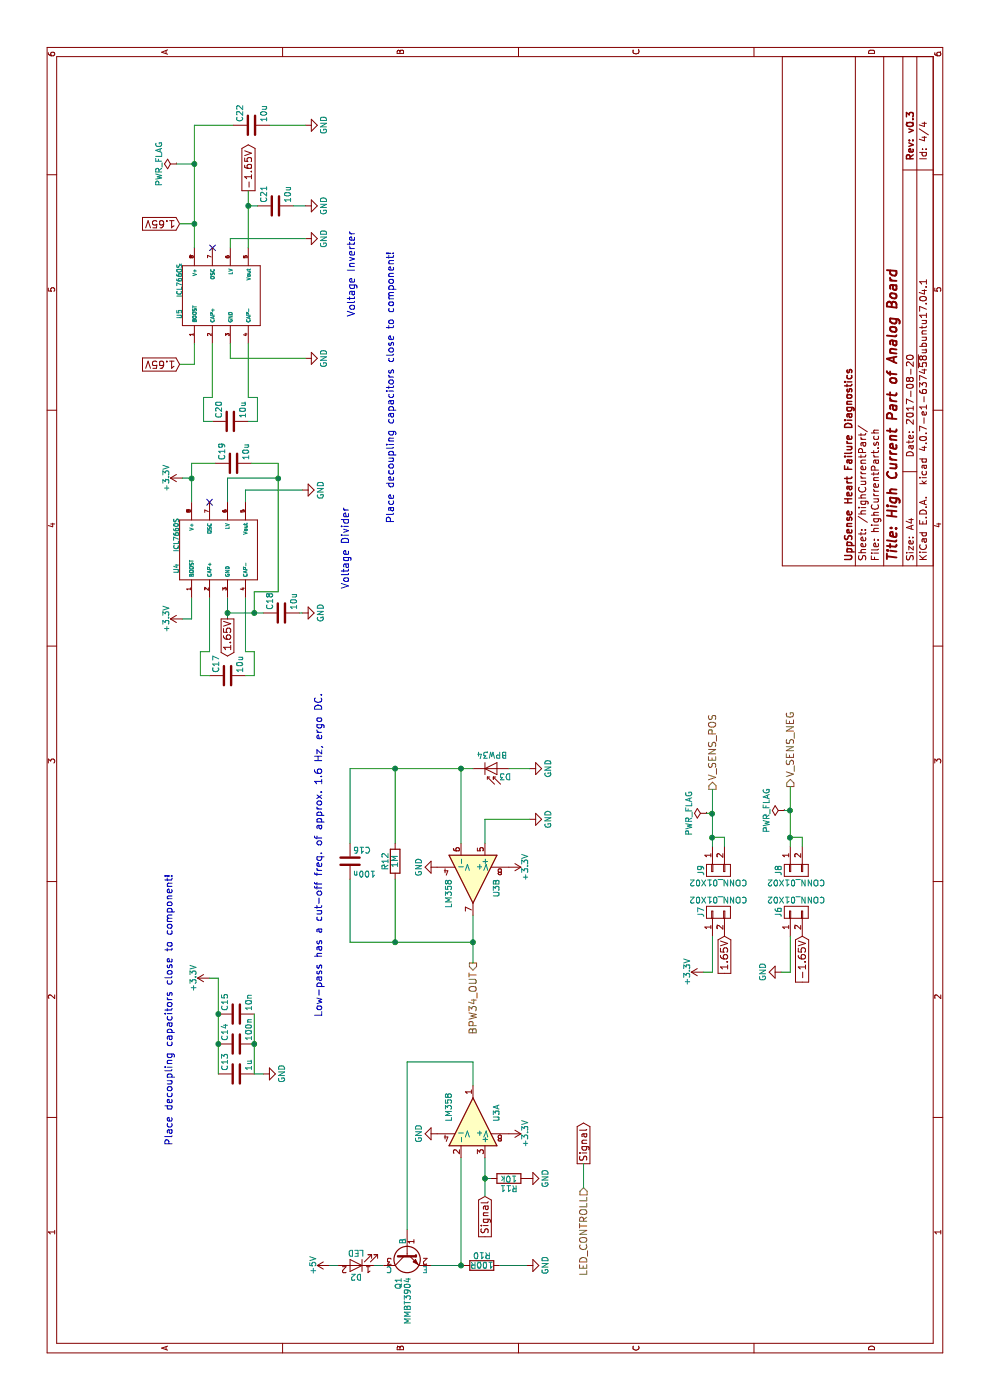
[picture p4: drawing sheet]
EESchema Schematic File Version 2
LIBS:power
LIBS:device
LIBS:transistors
LIBS:conn
LIBS:linear
LIBS:regul
LIBS:74xx
LIBS:cmos4000
LIBS:adc-dac
LIBS:memory
LIBS:xilinx
LIBS:microcontrollers
LIBS:dsp
LIBS:microchip
LIBS:analog_switches
LIBS:motorola
LIBS:texas
LIBS:intel
LIBS:audio
LIBS:interface
LIBS:digital-audio
LIBS:philips
LIBS:display
LIBS:cypress
LIBS:siliconi
LIBS:opto
LIBS:atmel
LIBS:contrib
LIBS:valves
LIBS:ad8616
LIBS:icl7660
LIBS:ada4530-1
LIBS:ada4522-2
LIBS:ltc6268
LIBS:analog_board_v0.33-cache
EELAYER 25 0
EELAYER END
$Descr A4 11693 8268
encoding utf-8
Sheet 4 4
Title "High Current Part of Analog Board"
Date "2017-08-20"
Rev "v0.3"
Comp "UppSense Heart Failure Diagnostics"
Comment1 ""
Comment2 ""
Comment3 ""
Comment4 ""
$EndDescr
$Comp
L R R12
U 1 1
P 4500 3300
F 0 "R12" V 4580 3300 50  0000 C CNN
F 1 "1M" V 4500 3300 50  0000 C CNN
F 2 "Resistors_SMD:R_0805" V 4430 3300 50  0001 C CNN
F 3 "" H 4500 3300 50  0000 C CNN
F 4 "1576507" V 4500 3300 60  0001 C CNN "Farnell"
	1    4500 3300
	0    1    -1   0   
$EndComp
$Comp
L D_Photo D3
U 1 1
P 5275 4150
F 0 "D3" H 5295 4220 50  0000 L CNN
F 1 "BPW34" H 5235 4040 50  0000 C CNN
F 2 "Photodiodes:BPW34FA" H 5225 4150 50  0001 C CNN
F 3 "http://www.farnell.com/datasheets/2046123.pdf" H 5225 4150 50  0001 C CNN
F 4 "1045425" H 5275 4150 60  0001 C CNN "Farnell"
	1    5275 4150
	0    -1   1    0   
$EndComp
$Comp
L LED D2
U 1 1
P 1125 2975
F 0 "D2" H 1125 3075 50  0000 C CNN
F 1 "LED" H 1125 2875 50  0000 C CNN
F 2 "LEDs:LED_D5.0mm" H 1125 2975 50  0001 C CNN
F 3 "" H 1125 2975 50  0000 C CNN
	1    1125 2975
	0    -1   -1   0   
$EndComp
$Comp
L R R10
U 1 1
P 1125 4025
F 0 "R10" V 1205 4025 50  0000 C CNN
F 1 "100R" V 1125 4025 50  0000 C CNN
F 2 "Resistors_SMD:R_0805" V 1055 4025 50  0001 C CNN
F 3 "" H 1125 4025 50  0000 C CNN
F 4 "9237364" V 1125 4025 60  0001 C CNN "Farnell"
	1    1125 4025
	1    0    0    -1  
$EndComp
$Comp
L +5V #PWR020
U 1 1
P 1125 2750
F 0 "#PWR020" H 1125 2600 50  0001 C CNN
F 1 "+5V" H 1125 2890 50  0000 C CNN
F 2 "" H 1125 2750 50  0000 C CNN
F 3 "" H 1125 2750 50  0000 C CNN
	1    1125 2750
	1    0    0    -1  
$EndComp
$Comp
L GND #PWR021
U 1 1
P 2225 3650
F 0 "#PWR021" H 2225 3400 50  0001 C CNN
F 1 "GND" H 2225 3500 50  0000 C CNN
F 2 "" H 2225 3650 50  0000 C CNN
F 3 "" H 2225 3650 50  0000 C CNN
	1    2225 3650
	-1   0    0    1   
$EndComp
$Comp
L MMBT3904 Q1
U 1 1
P 1225 3400
F 0 "Q1" H 1425 3475 50  0000 L CNN
F 1 "MMBT3904" H 1425 3400 50  0000 L CNN
F 2 "TO_SOT_Packages_SMD:SOT-23" H 1425 3325 50  0001 L CIN
F 3 "https://www.fairchildsemi.com/datasheets/MM/MMBT3904.pdf" H 1225 3400 50  0001 L CNN
F 4 "1757935" H 1225 3400 60  0001 C CNN "Farnell"
	1    1225 3400
	-1   0    0    -1  
$EndComp
Text GLabel 1700 4050 0    60   Input ~ 0
Signal
Text GLabel 1975 4875 2    60   Output ~ 0
Signal
$Comp
L C C13
U 1 1
P 2725 1975
F 0 "C13" H 2750 2075 50  0000 L CNN
F 1 "1u" H 2750 1875 50  0000 L CNN
F 2 "Resistors_SMD:R_0805" H 2763 1825 50  0001 C CNN
F 3 "" H 2725 1975 50  0000 C CNN
F 4 "2496946" H 2725 1975 60  0001 C CNN "Farnell"
	1    2725 1975
	1    0    0    -1  
$EndComp
$Comp
L C C14
U 1 1
P 2975 1975
F 0 "C14" H 3000 2075 50  0000 L CNN
F 1 "100n" H 3000 1875 50  0000 L CNN
F 2 "Resistors_SMD:R_0805" H 3013 1825 50  0001 C CNN
F 3 "" H 2975 1975 50  0000 C CNN
F 4 "499687" H 2975 1975 60  0001 C CNN "Farnell"
	1    2975 1975
	1    0    0    -1  
$EndComp
$Comp
L C C15
U 1 1
P 3225 1975
F 0 "C15" H 3250 2075 50  0000 L CNN
F 1 "10n" H 3250 1875 50  0000 L CNN
F 2 "Resistors_SMD:R_0805" H 3263 1825 50  0001 C CNN
F 3 "" H 3225 1975 50  0000 C CNN
F 4 "1414662" H 3225 1975 60  0001 C CNN "Farnell"
	1    3225 1975
	1    0    0    -1  
$EndComp
Wire Wire Line
	2725 1825 3525 1825
Connection ~ 2975 1825
$Comp
L GND #PWR022
U 1 1
P 2725 2200
F 0 "#PWR022" H 2725 1950 50  0001 C CNN
F 1 "GND" H 2725 2050 50  0000 C CNN
F 2 "" H 2725 2200 50  0000 C CNN
F 3 "" H 2725 2200 50  0000 C CNN
	1    2725 2200
	1    0    0    -1  
$EndComp
Wire Wire Line
	2725 2125 2725 2200
Wire Wire Line
	2725 2125 3225 2125
Connection ~ 2975 2125
Text Notes 2125 1450 0    60   ~ 0
Place decoupling capacitors close to component!
Text HLabel 3650 3950 0    60   Output ~ 0
BPW34_OUT
Connection ~ 3225 1825
Text HLabel 1775 4875 0    60   Input ~ 0
LED_CONTROLL
$Comp
L C C16
U 1 1
P 4500 2925
F 0 "C16" H 4525 3025 50  0000 L CNN
F 1 "100n" H 4525 2825 50  0000 L CNN
F 2 "Resistors_SMD:R_0805" H 4538 2775 50  0001 C CNN
F 3 "" H 4500 2925 50  0000 C CNN
F 4 "499687" H 4500 2925 60  0001 C CNN "Farnell"
	1    4500 2925
	0    1    1    0   
$EndComp
Text Notes 3200 2700 0    60   ~ 0
Low-pass has a cut-off freq. of approx. 1.6 Hz, ergo DC.
$Comp
L +3.3V #PWR023
U 1 1
P 3525 1750
F 0 "#PWR023" H 3525 1600 50  0001 C CNN
F 1 "+3.3V" H 3525 1890 50  0000 C CNN
F 2 "" H 3525 1750 50  0001 C CNN
F 3 "" H 3525 1750 50  0001 C CNN
	1    3525 1750
	-1   0    0    -1  
$EndComp
$Comp
L LM358 U3
U 2 1
P 4350 3950
F 0 "U3" H 4350 4150 50  0000 L CNN
F 1 "LM358" H 4350 3750 50  0000 L CNN
F 2 "SMD_Packages:SOIC-8-N" H 4350 3950 50  0001 C CNN
F 3 "http://www.farnell.com/datasheets/2000357.pdf" H 4350 3950 50  0001 C CNN
F 4 "1564331" H 4350 3950 60  0001 C CNN "Farnell"
	2    4350 3950
	-1   0    0    1   
$EndComp
Wire Wire Line
	3525 1825 3525 1750
$Comp
L GND #PWR024
U 1 1
P 4450 3650
F 0 "#PWR024" H 4450 3400 50  0001 C CNN
F 1 "GND" H 4450 3500 50  0000 C CNN
F 2 "" H 4450 3650 50  0000 C CNN
F 3 "" H 4450 3650 50  0000 C CNN
	1    4450 3650
	-1   0    0    1   
$EndComp
$Comp
L +3.3V #PWR025
U 1 1
P 4450 4250
F 0 "#PWR025" H 4450 4100 50  0001 C CNN
F 1 "+3.3V" H 4450 4390 50  0000 C CNN
F 2 "" H 4450 4250 50  0001 C CNN
F 3 "" H 4450 4250 50  0001 C CNN
	1    4450 4250
	1    0    0    1   
$EndComp
Wire Wire Line
	3825 2925 3825 3950
Wire Wire Line
	3650 3950 4050 3950
Wire Wire Line
	5275 3850 4650 3850
Wire Wire Line
	4650 3300 5275 3300
Wire Wire Line
	5275 2925 5275 3950
Connection ~ 5275 3850
Wire Wire Line
	4350 3300 3825 3300
Wire Wire Line
	4350 2925 3825 2925
Connection ~ 3825 3300
Wire Wire Line
	4650 2925 5275 2925
Connection ~ 5275 3300
$Comp
L GND #PWR026
U 1 1
P 5275 4425
F 0 "#PWR026" H 5275 4175 50  0001 C CNN
F 1 "GND" H 5275 4275 50  0000 C CNN
F 2 "" H 5275 4425 50  0000 C CNN
F 3 "" H 5275 4425 50  0000 C CNN
	1    5275 4425
	1    0    0    -1  
$EndComp
Wire Wire Line
	5275 4425 5275 4250
$Comp
L GND #PWR027
U 1 1
P 4850 4425
F 0 "#PWR027" H 4850 4175 50  0001 C CNN
F 1 "GND" H 4850 4275 50  0000 C CNN
F 2 "" H 4850 4425 50  0000 C CNN
F 3 "" H 4850 4425 50  0000 C CNN
	1    4850 4425
	1    0    0    -1  
$EndComp
Wire Wire Line
	4650 4050 4850 4050
Wire Wire Line
	4850 4050 4850 4425
Connection ~ 3825 3950
Wire Wire Line
	2625 3950 2825 3950
Wire Wire Line
	2825 3950 2825 3400
Wire Wire Line
	2825 3400 1425 3400
Wire Wire Line
	1125 3600 1125 3875
Wire Wire Line
	2025 3850 1125 3850
Connection ~ 1125 3850
$Comp
L GND #PWR028
U 1 1
P 1125 4400
F 0 "#PWR028" H 1125 4150 50  0001 C CNN
F 1 "GND" H 1125 4250 50  0000 C CNN
F 2 "" H 1125 4400 50  0000 C CNN
F 3 "" H 1125 4400 50  0000 C CNN
	1    1125 4400
	1    0    0    -1  
$EndComp
Wire Wire Line
	1125 4175 1125 4400
$Comp
L +3.3V #PWR029
U 1 1
P 2225 4250
F 0 "#PWR029" H 2225 4100 50  0001 C CNN
F 1 "+3.3V" H 2225 4390 50  0000 C CNN
F 2 "" H 2225 4250 50  0001 C CNN
F 3 "" H 2225 4250 50  0001 C CNN
	1    2225 4250
	1    0    0    1   
$EndComp
Wire Wire Line
	1125 3125 1125 3200
$Comp
L R R11
U 1 1
P 1850 4250
F 0 "R11" V 1930 4250 50  0000 C CNN
F 1 "10k" V 1850 4250 50  0000 C CNN
F 2 "Resistors_SMD:R_0805" V 1780 4250 50  0001 C CNN
F 3 "" H 1850 4250 50  0000 C CNN
F 4 "9237755" V 1850 4250 60  0001 C CNN "Farnell"
	1    1850 4250
	-1   0    0    1   
$EndComp
Wire Wire Line
	1700 4050 2025 4050
Wire Wire Line
	1850 4050 1850 4100
Connection ~ 1850 4050
$Comp
L GND #PWR030
U 1 1
P 1850 4400
F 0 "#PWR030" H 1850 4150 50  0001 C CNN
F 1 "GND" H 1850 4250 50  0000 C CNN
F 2 "" H 1850 4400 50  0000 C CNN
F 3 "" H 1850 4400 50  0000 C CNN
	1    1850 4400
	1    0    0    -1  
$EndComp
$Comp
L LM358 U3
U 1 1
P 2325 3950
F 0 "U3" H 2325 4150 50  0000 L CNN
F 1 "LM358" H 2325 3750 50  0000 L CNN
F 2 "SMD_Packages:SOIC-8-N" H 2325 3950 50  0001 C CNN
F 3 "http://www.farnell.com/datasheets/2000357.pdf" H 2325 3950 50  0001 C CNN
F 4 "1564331" H 2325 3950 60  0001 C CNN "Farnell"
	1    2325 3950
	1    0    0    1   
$EndComp
Wire Wire Line
	1775 4875 1975 4875
$Comp
L C C17
U 1 1
P 6050 1900
F 0 "C17" H 6075 2000 50  0000 L CNN
F 1 "10u" H 6075 1800 50  0000 L CNN
F 2 "Resistors_SMD:R_0805" H 6088 1750 50  0001 C CNN
F 3 "" H 6050 1900 50  0001 C CNN
F 4 "1833812" H 6050 1900 60  0001 C CNN "Farnell"
	1    6050 1900
	1    0    0    -1  
$EndComp
$Comp
L +3.3V #PWR031
U 1 1
P 7700 1525
F 0 "#PWR031" H 7700 1375 50  0001 C CNN
F 1 "+3.3V" H 7700 1665 50  0000 C CNN
F 2 "" H 7700 1525 50  0001 C CNN
F 3 "" H 7700 1525 50  0001 C CNN
	1    7700 1525
	1    0    0    -1  
$EndComp
$Comp
L C C18
U 1 1
P 6575 2350
F 0 "C18" H 6600 2450 50  0000 L CNN
F 1 "10u" H 6600 2250 50  0000 L CNN
F 2 "Resistors_SMD:R_0805" H 6613 2200 50  0001 C CNN
F 3 "" H 6575 2350 50  0001 C CNN
F 4 "1833812" H 6575 2350 60  0001 C CNN "Farnell"
	1    6575 2350
	1    0    0    -1  
$EndComp
$Comp
L GND #PWR032
U 1 1
P 6575 2525
F 0 "#PWR032" H 6575 2275 50  0001 C CNN
F 1 "GND" H 6575 2375 50  0000 C CNN
F 2 "" H 6575 2525 50  0001 C CNN
F 3 "" H 6575 2525 50  0001 C CNN
	1    6575 2525
	1    0    0    -1  
$EndComp
NoConn ~ 7500 1750
Text Notes 7325 3300 0    60   ~ 0
Place decoupling capacitors close to component!
$Comp
L +3.3V #PWR033
U 1 1
P 6525 1525
F 0 "#PWR033" H 6525 1375 50  0001 C CNN
F 1 "+3.3V" H 6525 1665 50  0000 C CNN
F 2 "" H 6525 1525 50  0001 C CNN
F 3 "" H 6525 1525 50  0001 C CNN
	1    6525 1525
	-1   0    0    -1  
$EndComp
$Comp
L ICL7660S U4
U 1 1
P 7100 1600
F 0 "U4" H 6945 1730 40  0000 C CNN
F 1 "ICL7660S" H 7225 1730 40  0000 C CNN
F 2 "SMD_Packages:SOIC-8-N" H 7100 1600 60  0001 C CNN
F 3 "http://www.farnell.com/datasheets/2059962.pdf" H 7100 1600 60  0001 C CNN
F 4 "1561969" H 7100 1600 60  0001 C CNN "Farnell"
	1    7100 1600
	1    0    0    -1  
$EndComp
Wire Wire Line
	6525 1600 6700 1600
Wire Wire Line
	6525 1900 6700 1900
Wire Wire Line
	6575 1900 6575 2200
Wire Wire Line
	6575 2500 6575 2525
Wire Wire Line
	7500 1900 7700 1900
Wire Wire Line
	6050 2050 6050 2125
Wire Wire Line
	6050 2125 6250 2125
Wire Wire Line
	6250 2125 6250 2050
Wire Wire Line
	6250 2050 6700 2050
Wire Wire Line
	6050 1750 6050 1675
Wire Wire Line
	6050 1675 6250 1675
Wire Wire Line
	6250 1675 6250 1750
Wire Wire Line
	6250 1750 6700 1750
Wire Wire Line
	6525 1525 6525 1600
Wire Wire Line
	7500 1600 7825 1600
Wire Wire Line
	7825 1600 7825 1800
$Comp
L C C19
U 1 1
P 7825 1950
F 0 "C19" H 7850 2050 50  0000 L CNN
F 1 "10u" H 7850 1850 50  0000 L CNN
F 2 "Resistors_SMD:R_0805" H 7863 1800 50  0001 C CNN
F 3 "" H 7825 1950 50  0001 C CNN
F 4 "1833812" H 7825 1950 60  0001 C CNN "Farnell"
	1    7825 1950
	1    0    0    -1  
$EndComp
Wire Wire Line
	7700 1525 7700 1600
Connection ~ 7700 1600
$Comp
L C C20
U 1 1
P 8175 1925
F 0 "C20" H 8200 2025 50  0000 L CNN
F 1 "10u" H 8200 1825 50  0000 L CNN
F 2 "Resistors_SMD:R_0805" H 8213 1775 50  0001 C CNN
F 3 "" H 8175 1925 50  0001 C CNN
F 4 "1833812" H 8175 1925 60  0001 C CNN "Farnell"
	1    8175 1925
	1    0    0    -1  
$EndComp
$Comp
L GND #PWR034
U 1 1
P 8700 2550
F 0 "#PWR034" H 8700 2300 50  0001 C CNN
F 1 "GND" H 8700 2400 50  0000 C CNN
F 2 "" H 8700 2550 50  0001 C CNN
F 3 "" H 8700 2550 50  0001 C CNN
	1    8700 2550
	1    0    0    -1  
$EndComp
NoConn ~ 9625 1775
$Comp
L ICL7660S U5
U 1 1
P 9225 1625
F 0 "U5" H 9070 1755 40  0000 C CNN
F 1 "ICL7660S" H 9350 1755 40  0000 C CNN
F 2 "SMD_Packages:SOIC-8-N" H 9225 1625 60  0001 C CNN
F 3 "http://www.farnell.com/datasheets/2059962.pdf" H 9225 1625 60  0001 C CNN
F 4 "1561969" H 9225 1625 60  0001 C CNN "Farnell"
	1    9225 1625
	1    0    0    -1  
$EndComp
Wire Wire Line
	8650 1625 8825 1625
Wire Wire Line
	8825 1925 8700 1925
Wire Wire Line
	8700 1925 8700 2550
$Comp
L GND #PWR035
U 1 1
P 9700 2550
F 0 "#PWR035" H 9700 2300 50  0001 C CNN
F 1 "GND" H 9700 2400 50  0000 C CNN
F 2 "" H 9700 2550 50  0001 C CNN
F 3 "" H 9700 2550 50  0001 C CNN
	1    9700 2550
	1    0    0    -1  
$EndComp
Wire Wire Line
	9625 1925 9700 1925
Wire Wire Line
	9700 1925 9700 2550
Wire Wire Line
	8175 2075 8175 2150
Wire Wire Line
	8175 2150 8375 2150
Wire Wire Line
	8375 2150 8375 2075
Wire Wire Line
	8375 2075 8825 2075
Wire Wire Line
	8175 1775 8175 1700
Wire Wire Line
	8175 1700 8375 1700
Wire Wire Line
	8375 1700 8375 1775
Wire Wire Line
	8375 1775 8825 1775
Wire Wire Line
	8650 1500 8650 1625
$Comp
L GND #PWR036
U 1 1
P 10650 2550
F 0 "#PWR036" H 10650 2300 50  0001 C CNN
F 1 "GND" H 10650 2400 50  0000 C CNN
F 2 "" H 10650 2550 50  0001 C CNN
F 3 "" H 10650 2550 50  0001 C CNN
	1    10650 2550
	1    0    0    -1  
$EndComp
Wire Wire Line
	10650 2250 10650 2550
Wire Wire Line
	9625 1625 10650 1625
Wire Wire Line
	10650 1625 10650 1950
$Comp
L C C22
U 1 1
P 10650 2100
F 0 "C22" H 10675 2200 50  0000 L CNN
F 1 "10u" H 10675 2000 50  0000 L CNN
F 2 "Resistors_SMD:R_0805" H 10688 1950 50  0001 C CNN
F 3 "" H 10650 2100 50  0001 C CNN
F 4 "1833812" H 10650 2100 60  0001 C CNN "Farnell"
	1    10650 2100
	1    0    0    -1  
$EndComp
Connection ~ 9825 1625
$Comp
L C C21
U 1 1
P 9975 2300
F 0 "C21" H 10000 2400 50  0000 L CNN
F 1 "10u" H 10000 2200 50  0000 L CNN
F 2 "Resistors_SMD:R_0805" H 10013 2150 50  0001 C CNN
F 3 "" H 9975 2300 50  0001 C CNN
F 4 "1833812" H 9975 2300 60  0001 C CNN "Farnell"
	1    9975 2300
	1    0    0    -1  
$EndComp
$Comp
L GND #PWR037
U 1 1
P 9975 2550
F 0 "#PWR037" H 9975 2300 50  0001 C CNN
F 1 "GND" H 9975 2400 50  0000 C CNN
F 2 "" H 9975 2550 50  0001 C CNN
F 3 "" H 9975 2550 50  0001 C CNN
	1    9975 2550
	1    0    0    -1  
$EndComp
Wire Wire Line
	9975 2075 9975 2150
Wire Wire Line
	9975 2450 9975 2550
Text GLabel 6525 1900 0    60   Output ~ 0
1.65V
Connection ~ 6575 1900
Text GLabel 10100 2075 2    60   Output ~ 0
-1.65V
Connection ~ 9975 2075
Text Notes 9050 2975 0    60   ~ 0
Voltage Inverter
Text Notes 6775 2925 0    60   ~ 0
Voltage Divider
Text GLabel 8650 1500 1    60   Input ~ 0
1.65V
Text GLabel 9825 1500 1    60   Input ~ 0
1.65V
Wire Wire Line
	9825 1500 9825 1625
$Comp
L CONN_01X02 J7
U 1 1
P 4075 6000
F 0 "J7" H 4075 6150 50  0000 C CNN
F 1 "CONN_01X02" V 4175 6000 50  0000 C CNN
F 2 "Samtec Connectors:Samtec-PHT-1-2-01-L-S" H 4075 6000 50  0001 C CNN
F 3 "" H 4075 6000 50  0001 C CNN
	1    4075 6000
	1    0    0    -1  
$EndComp
$Comp
L CONN_01X02 J9
U 1 1
P 4425 6000
F 0 "J9" H 4425 6150 50  0000 C CNN
F 1 "CONN_01X02" V 4525 6000 50  0000 C CNN
F 2 "Samtec Connectors:Samtec-PHT-1-2-01-L-S" H 4425 6000 50  0001 C CNN
F 3 "" H 4425 6000 50  0001 C CNN
	1    4425 6000
	-1   0    0    -1  
$EndComp
Text GLabel 3875 6050 0    60   Input ~ 0
1.65V
$Comp
L +3.3V #PWR038
U 1 1
P 3575 5875
F 0 "#PWR038" H 3575 5725 50  0001 C CNN
F 1 "+3.3V" H 3575 6015 50  0000 C CNN
F 2 "" H 3575 5875 50  0001 C CNN
F 3 "" H 3575 5875 50  0001 C CNN
	1    3575 5875
	1    0    0    -1  
$EndComp
Text HLabel 5100 5950 2    60   Output ~ 0
V_SENS_POS
Wire Wire Line
	4625 5950 5100 5950
Wire Wire Line
	4625 6050 4700 6050
Wire Wire Line
	4700 6050 4700 5950
Connection ~ 4700 5950
$Comp
L CONN_01X02 J6
U 1 1
P 4075 6650
F 0 "J6" H 4075 6800 50  0000 C CNN
F 1 "CONN_01X02" V 4175 6650 50  0000 C CNN
F 2 "Samtec Connectors:Samtec-PHT-1-2-01-L-S" H 4075 6650 50  0001 C CNN
F 3 "" H 4075 6650 50  0001 C CNN
	1    4075 6650
	1    0    0    -1  
$EndComp
$Comp
L CONN_01X02 J8
U 1 1
P 4425 6650
F 0 "J8" H 4425 6800 50  0000 C CNN
F 1 "CONN_01X02" V 4525 6650 50  0000 C CNN
F 2 "Samtec Connectors:Samtec-PHT-1-2-01-L-S" H 4425 6650 50  0001 C CNN
F 3 "" H 4425 6650 50  0001 C CNN
	1    4425 6650
	-1   0    0    -1  
$EndComp
Text HLabel 5125 6600 2    60   Output ~ 0
V_SENS_NEG
Wire Wire Line
	4625 6600 5125 6600
Wire Wire Line
	4625 6700 4700 6700
Wire Wire Line
	4700 6700 4700 6600
Connection ~ 4700 6600
Text GLabel 3875 6700 0    60   Input ~ 0
-1.65V
$Comp
L GND #PWR039
U 1 1
P 3575 6525
F 0 "#PWR039" H 3575 6275 50  0001 C CNN
F 1 "GND" H 3575 6375 50  0000 C CNN
F 2 "" H 3575 6525 50  0001 C CNN
F 3 "" H 3575 6525 50  0001 C CNN
	1    3575 6525
	-1   0    0    1   
$EndComp
Wire Wire Line
	6750 2325 7825 2325
Wire Wire Line
	7700 1900 7700 2325
$Comp
L GND #PWR040
U 1 1
P 7600 2525
F 0 "#PWR040" H 7600 2275 50  0001 C CNN
F 1 "GND" H 7600 2375 50  0000 C CNN
F 2 "" H 7600 2525 50  0001 C CNN
F 3 "" H 7600 2525 50  0001 C CNN
	1    7600 2525
	1    0    0    -1  
$EndComp
Wire Wire Line
	7600 2525 7600 2050
Wire Wire Line
	7600 2050 7500 2050
Wire Wire Line
	7825 2325 7825 2100
Connection ~ 7700 2325
Wire Wire Line
	6575 2125 6750 2125
Wire Wire Line
	6750 2125 6750 2325
Connection ~ 6575 2125
Wire Wire Line
	9625 2075 10100 2075
Wire Wire Line
	1125 2750 1125 2825
$Comp
L PWR_FLAG #FLG041
U 1 1
P 4925 6550
F 0 "#FLG041" H 4925 6625 50  0001 C CNN
F 1 "PWR_FLAG" H 4925 6700 50  0000 C CNN
F 2 "" H 4925 6550 50  0001 C CNN
F 3 "" H 4925 6550 50  0001 C CNN
	1    4925 6550
	1    0    0    -1  
$EndComp
$Comp
L PWR_FLAG #FLG042
U 1 1
P 4900 5900
F 0 "#FLG042" H 4900 5975 50  0001 C CNN
F 1 "PWR_FLAG" H 4900 6050 50  0000 C CNN
F 2 "" H 4900 5900 50  0001 C CNN
F 3 "" H 4900 5900 50  0001 C CNN
	1    4900 5900
	1    0    0    -1  
$EndComp
Wire Wire Line
	4900 5900 4900 5950
Connection ~ 4900 5950
Wire Wire Line
	4925 6550 4925 6600
Connection ~ 4925 6600
$Comp
L PWR_FLAG #FLG043
U 1 1
P 10325 1475
F 0 "#FLG043" H 10325 1550 50  0001 C CNN
F 1 "PWR_FLAG" H 10325 1625 50  0000 C CNN
F 2 "" H 10325 1475 50  0001 C CNN
F 3 "" H 10325 1475 50  0001 C CNN
	1    10325 1475
	1    0    0    -1  
$EndComp
Wire Wire Line
	10325 1475 10325 1625
Connection ~ 10325 1625
Wire Wire Line
	3575 6525 3575 6600
Wire Wire Line
	3575 6600 3875 6600
Wire Wire Line
	3575 5875 3575 5950
Wire Wire Line
	3575 5950 3875 5950
$EndSCHEMATC
